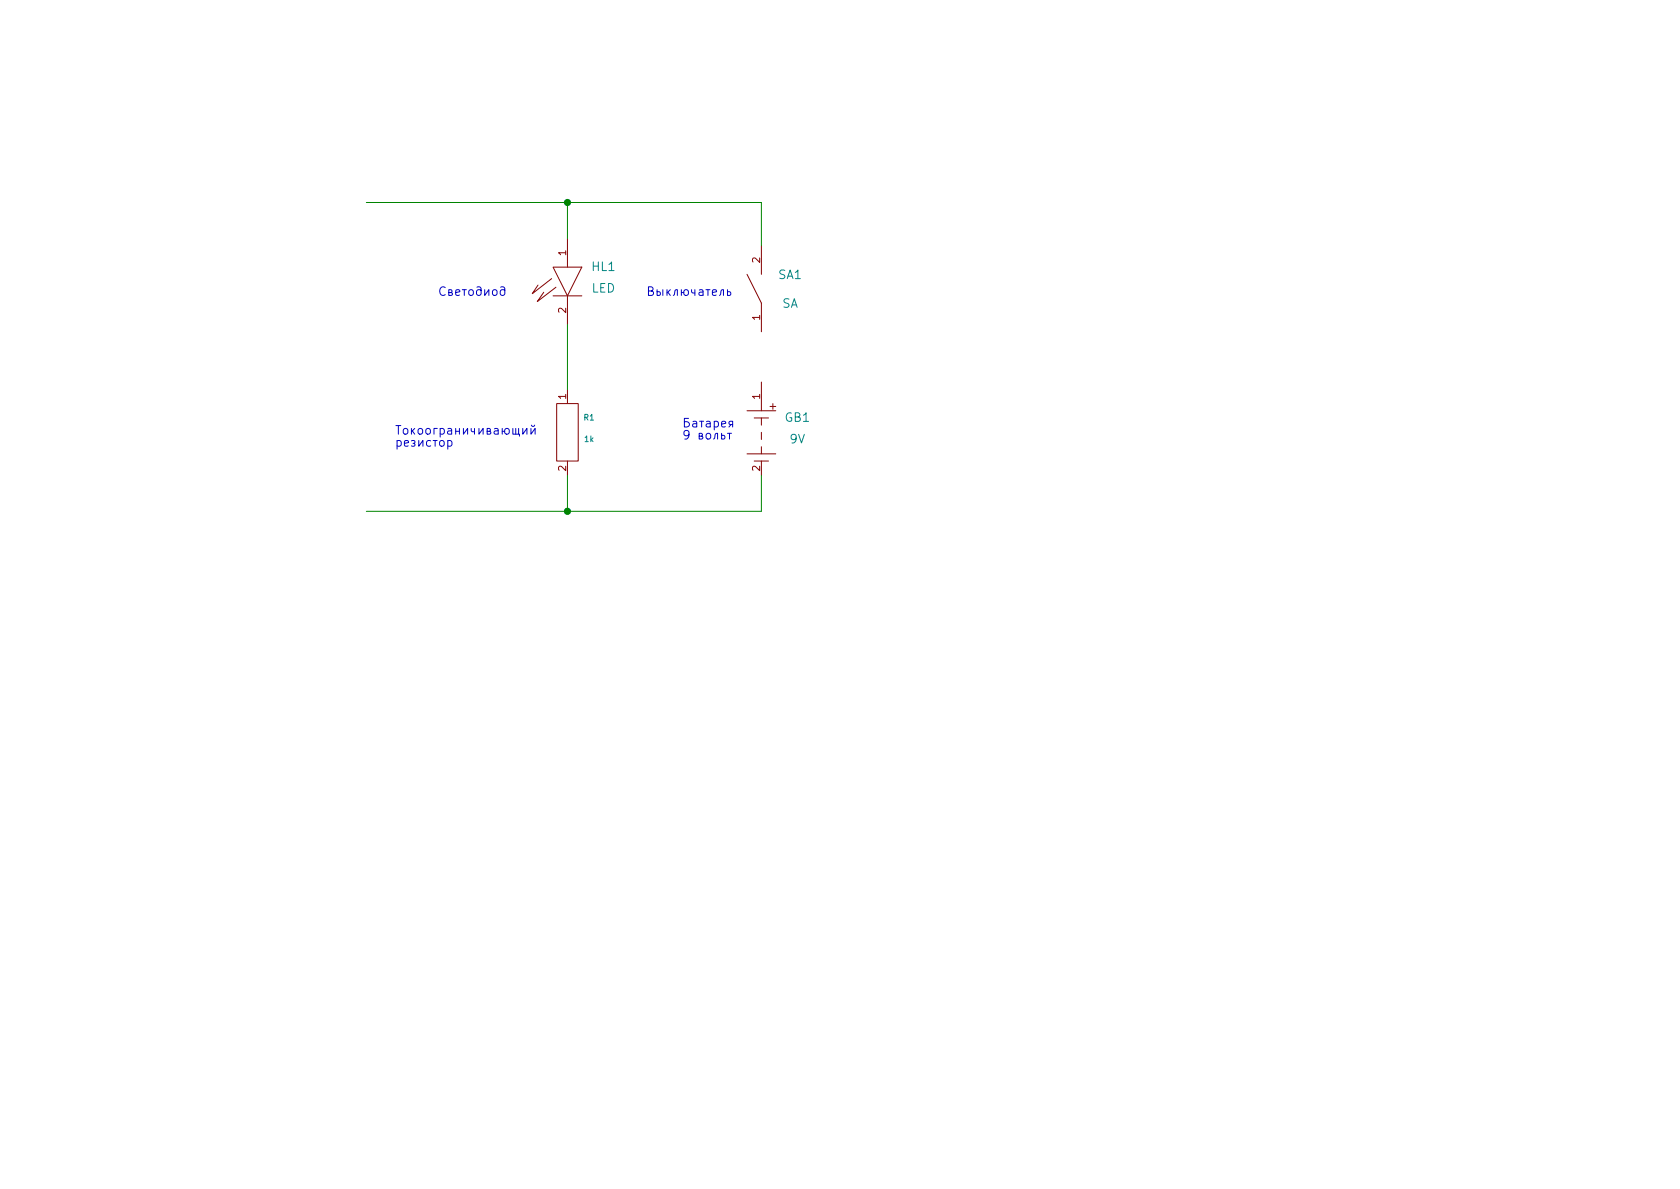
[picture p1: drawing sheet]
EESchema Schematic File Version 2  date Втр 23 Дек 2014 23:17:31
LIBS:C
LIBS:DA_POWER
LIBS:L
LIBS:POWER
LIBS:R
LIBS:SPICE
LIBS:SWITCH
LIBS:VD
LIBS:led1-cache
EELAYER 25  0
EELAYER END
$Descr A4 11700 8267
encoding utf-8
Sheet 1 1
Title ""
Date "23 dec 2014"
Rev ""
Comp ""
Comment1 ""
Comment2 ""
Comment3 ""
Comment4 ""
$EndDescr
Connection ~ 3950 3550
Wire Wire Line
	3950 3300 3950 3550
Wire Wire Line
	3950 2250 3950 2700
Wire Wire Line
	5300 1700 5300 1400
Wire Wire Line
	5300 1400 2550 1400
Wire Wire Line
	5300 3300 5300 3550
Wire Wire Line
	5300 3550 2550 3550
Wire Wire Line
	3950 1650 3950 1400
Connection ~ 3950 1400
Wire Wire Line
	5300 2300 5300 2650
Text Notes 2750 3100 0    60   ~ 0
Токоограничивающий\nрезистор
$Comp
L R R1
U 1 1
P 3950 3000
F 0 "R1" V 3850 3250 60  0000 C CNN
F 1 "1k" V 4000 3250 60  0000 C CNN
	1    3950 3000
	0    1    1    0   
$EndComp
$Comp
L LED HL1
U 1 1
P 3950 1950
F 0 "HL1" V 3850 2200 60  0000 C CNN
F 1 "LED" V 4000 2200 60  0000 C CNN
	1    3950 1950
	0    1    1    0   
$EndComp
Text Notes 3050 2050 0    60   ~ 0
Светодиод
$Comp
L GB GB1
U 1 1
P 5300 3000
F 0 "GB1" V 5200 3250 60  0000 C CNN
F 1 "9V" V 5350 3250 60  0000 C CNN
	1    5300 3000
	0    1    1    0   
$EndComp
Text Notes 4750 3050 0    60   ~ 0
Батарея\n9 вольт
$Comp
L SA SA1
U 1 1
P 5300 2000
F 0 "SA1" V 5400 1800 60  0000 C CNN
F 1 "SA" V 5200 1800 60  0000 C CNN
	1    5300 2000
	0    -1   -1   0   
$EndComp
Text Notes 4500 2050 0    60   ~ 0
Выключатель
$EndSCHEMATC
